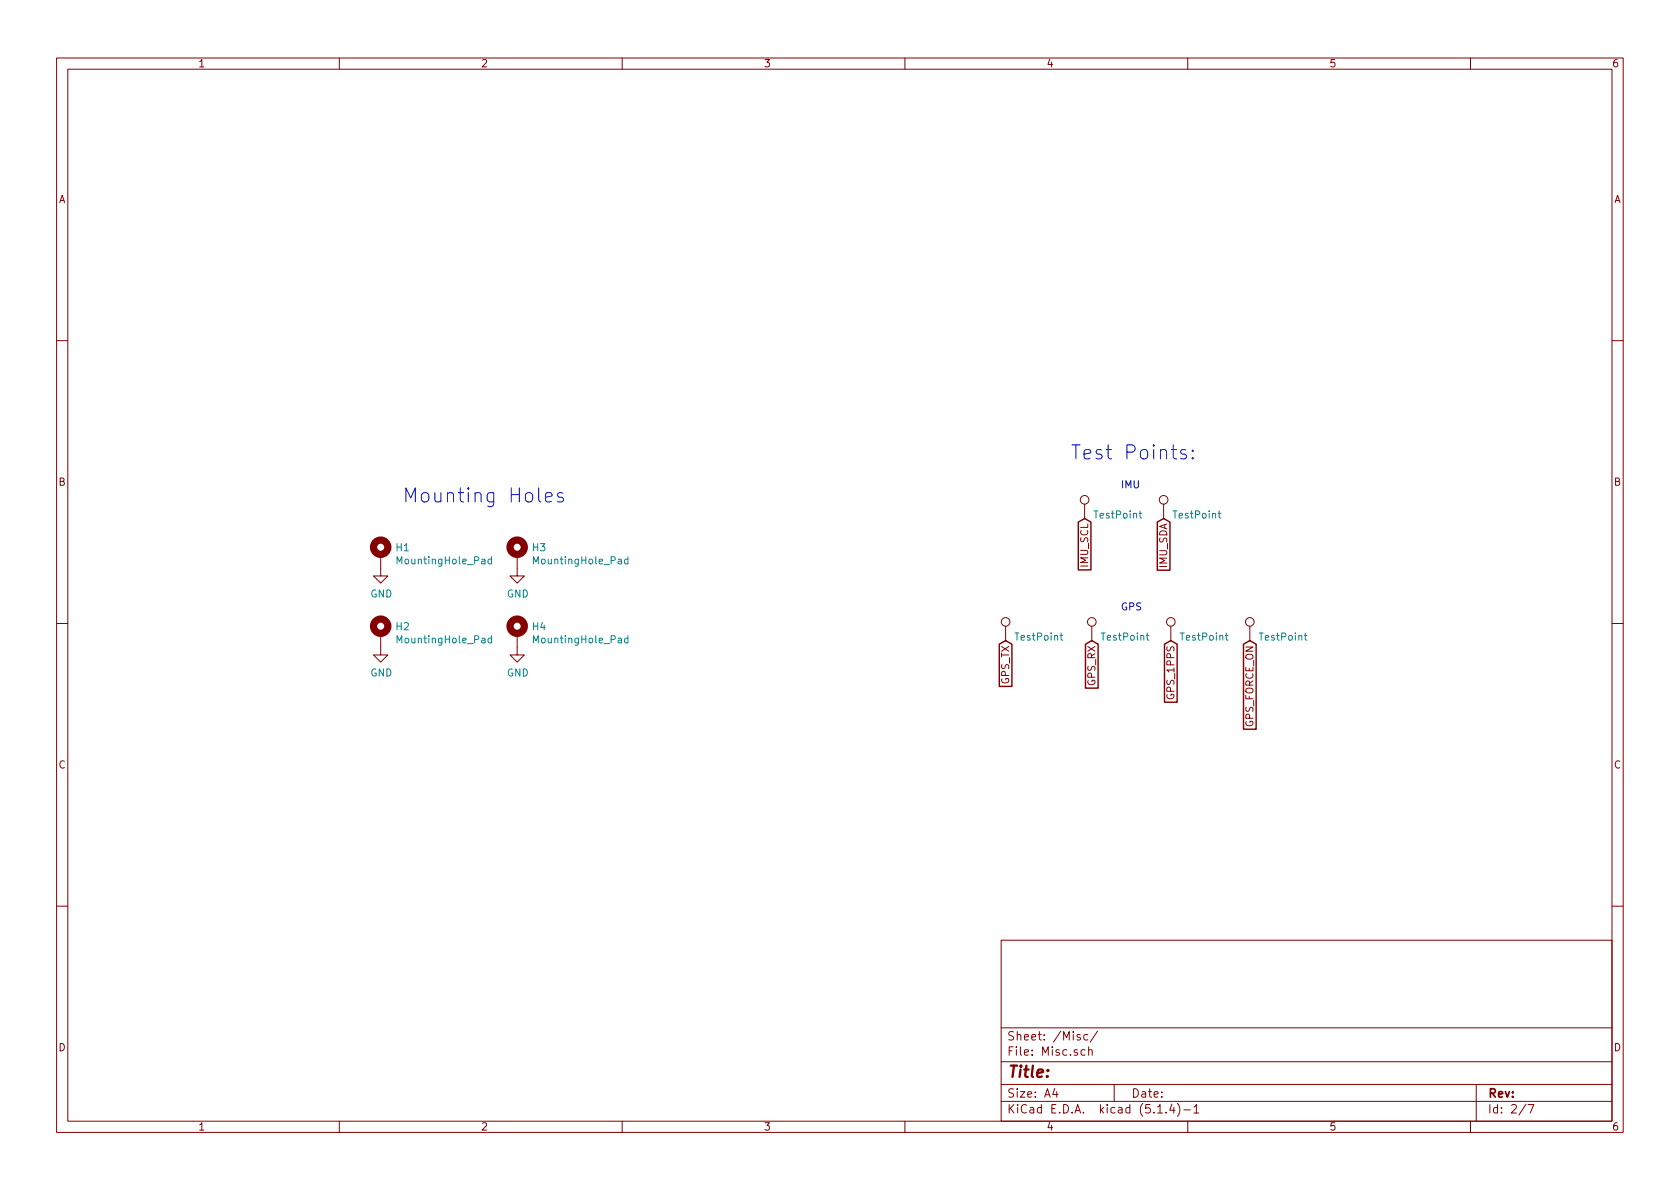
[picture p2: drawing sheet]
<svg xmlns="http://www.w3.org/2000/svg" width="297mm" height="210mm" viewBox="0 0 297 210" stroke-linecap="round" stroke-linejoin="round" font-family="sans-serif">
<g fill="none" stroke="#840000" stroke-width=".18">
<path d="M10 10.3h277v189.9h-277zM12 12.2h273v186.1h-273zM60 10.3v1.9M110 10.3v1.9M160 10.3v1.9M210 10.3v1.9M260 10.3v1.9M10 60.2h2M285 60.2h2M67.3 98v3.8h1.3l-1.3 1.3-1.3-1.3h1.3M91.4 98v3.8h1.3l-1.3 1.3-1.2-1.3h1.2M191.8 89.1v2.6"/>
<path d="M205.7 89.1v2.6M10 110.3h2M67.3 112v3.8h1.3l-1.3 1.3-1.3-1.3h1.3M91.4 112v3.8h1.3l-1.3 1.3-1.2-1.3h1.2M177.8 110.7v2.6M193 110.7v2.6M207 110.7v2.6M221 110.7v2.6M285 110.3h2M10 160.2h2M177 166.3h108v32h-108zM285 160.2h2"/>
<path d="M60 198.3v1.9M110 198.3v1.9M160 198.3v1.9M177 194.8h108M177 191.8h108M177 187.8h108M177 181.8h108M186.5 192.5l-.4 1h1M186.8 193v1M191 183l-.4-.1-.2 .2 .1 .3 .5 .1v.3h-.6M191.8 185.7l-.4-.1-.3 .3 .1 .6 .2 .1 .4-.1M192.3 183l-.4-.1-.3 .3 .1 .6 .2 .1 .4-.1"/>
<path d="M192.5 185.7l.2-.1 .4 .1v.9M192.5 185.1v1.5M194.1 182.3l-1.3 2M197 191.8v3M204.7 196.8h.8M206.2 196.7v.1M207.2 195.2l-.4 1.1h.9M207.5 195.8v1M208.2 195.1a1.71 1.71 0 0 1 0 2.3M209.3 196.3h1.2M210 198.3v1.9M211.1 195.8l.4-.5v1.5"/>
<path d="M211.1 196.8h.9M260 198.3v1.9M261 191.8v6.5M269.8 195.2l-1.2 2M270.2 195.3h1l-.6 1.5"/>
<circle cx="191.8" cy="88.4" r=".76"/>
<circle cx="205.7" cy="88.4" r=".76"/>
<circle cx="177.8" cy="110" r=".76"/>
<circle cx="193" cy="110" r=".76"/>
<circle cx="207" cy="110" r=".76"/>
<circle cx="221" cy="110" r=".76"/>
</g>
<g fill="none" stroke="#840000" stroke-width="1.3">
<circle cx="67.3" cy="96.8" r="1.27"/>
<circle cx="91.4" cy="96.8" r="1.27"/>
<circle cx="67.3" cy="110.7" r="1.27"/>
<circle cx="91.4" cy="110.7" r="1.27"/>
</g>
<g fill="none" stroke="#008484" stroke-width=".18">
<path d="M86.9 98.9h-.4l-.2 .2 .1 .6h.5M86.9 98.4v1.3M111 98.9h-.3l-.3 .2 .1 .6h.5M111 98.4v1.3M201.4 90.8h.5M201.6 90.3v1.1l.3 .2M215.4 90.8h.4M215.5 90.3v1.1l.3 .2M86.9 112.9l-.4-.1-.2 .3 .1 .5h.5M86.9 112.4v1.3M111 112.9l-.3-.1-.3 .3 .1 .5h.5M111 112.4v1.3"/>
<path d="M187.4 112.4h.5M187.6 111.9v1.1l.3 .2M202.7 112.4h.4M202.8 111.9v1.1l.3 .2M216.6 112.4h.5M216.8 111.9v1.1l.3 .2M230.6 112.4h.5M230.8 111.9v1.1l.3 .2"/>
</g>
<path d="M190.7 92.3l1.1-.6 1.1 .6v8.5h-2.2zM204.6 92.3l1.1-.6 1.2 .6v8.5h-2.3zM176.7 113.9l1.1-.6 1.1 .6v7.5h-2.2zM191.9 113.9l1.1-.6 1.2 .6v7.8h-2.3zM205.9 113.9l1.1-.6 1.1 .6v10.3h-2.2zM219.9 113.9l1.1-.6 1.1 .6v15.1h-2.2z" fill="none" stroke="#840000" stroke-width=".25"/>
<path d="M209.7 79.6l-.6-.1-.2 .1-.2 .3 .2 .3 .8 .2 .1 .3-.1 .3-.3 .1-.7-.1M210.9 79.6l.1 .1-.1 .2-.2-.2 .2-.1v.3M96.4 87.9l1.2-.2-.1-.5-.7-.1-.3 .1-.1 .3 .1 1.1 .3 .2 .7-.2M99.5 87.2l-.6-.1-.2 .1-.1 .3 .1 .3 .8 .3 .1 .2-.1 .3-.2 .2-.7-.2M210.9 80.9l.1 .1-.1 .1-.2-.1 .2-.1v.2" fill="none" stroke="#0000c2" stroke-width=".18"/>
<g font-size="3.5" fill="#0000c2">
<text x="189.2" y="81.3">Test Points:</text>
<text x="71.1" y="88.9">Mounting Holes</text>
</g>
<text font-size="2.8" fill="#840000" x="178" y="190.5">Title:</text>
<g font-size="2.1" fill="#840000">
<text x="178" y="184">Sheet: /Misc/</text>
<text x="178" y="186.7">File: Misc.sch</text>
<text x="178" y="196.9">KiCad E.D.A. kicad (5.1.4)-1</text>
<text x="178" y="194.1">Size: A4</text>
<text x="200" y="194.1">Date:</text>
<text x="263" y="194.1">Rev:</text>
<text x="263" y="196.9">Id: 2/7</text>
</g>
<g font-size="1.8" fill="#840000">
<text x="35" y="11.9">1</text>
<text x="85" y="11.9">2</text>
<text x="135" y="11.9">3</text>
<text x="185" y="11.9">4</text>
<text x="235" y="11.9">5</text>
<text x="285" y="11.9">6</text>
<text x="10.4" y="35.9">A</text>
<text x="285.4" y="35.9">A</text>
<text x="10.4" y="85.9">B</text>
<text x="285.4" y="85.9">B</text>
<text x="192.4" y="100.2" transform="rotate(-90 192.4 100.2)">IMU_SCL</text>
<text x="206.4" y="100.4" transform="rotate(-90 206.4 100.4)">IMU_SDA</text>
<text x="178.4" y="121.1" transform="rotate(-90 178.4 121.1)">GPS_TX</text>
<text x="193.7" y="121.3" transform="rotate(-90 193.7 121.3)">GPS_RX</text>
<text x="207.6" y="123.3" transform="rotate(-90 207.6 123.3)">GPS_1PPS</text>
<text x="221.6" y="128.6" transform="rotate(-90 221.6 128.6)">GPS_FORCE_ON</text>
<text x="10.4" y="135.9">C</text>
<text x="285.4" y="135.9">C</text>
<text x="10.4" y="185.9">D</text>
<text x="285.4" y="185.9">D</text>
<text x="35" y="199.9">1</text>
<text x="85" y="199.9">2</text>
<text x="135" y="199.9">3</text>
<text x="185" y="199.9">4</text>
<text x="235" y="199.9">5</text>
<text x="285" y="199.9">6</text>
</g>
<g font-size="1.8" fill="#0000c2">
<text x="198.1" y="86.4">IMU</text>
<text x="198.1" y="107.9">GPS</text>
</g>
<g font-size="1.8" fill="#008484">
<text x="193.6" y="91.7">TestPoint</text>
<text x="207.6" y="91.7">TestPoint</text>
<text x="70.1" y="97.5">H1</text>
<text x="70.6" y="99.8">MountingHole_Pad</text>
<text x="94.2" y="97.5">H3</text>
<text x="94.7" y="99.8">MountingHole_Pad</text>
<text x="65.5" y="105.7">GND</text>
<text x="89.6" y="105.7">GND</text>
<text x="70.1" y="111.4">H2</text>
<text x="70.6" y="113.8">MountingHole_Pad</text>
<text x="94.2" y="111.4">H4</text>
<text x="94.7" y="113.8">MountingHole_Pad</text>
<text x="179.7" y="113.3">TestPoint</text>
<text x="194.9" y="113.3">TestPoint</text>
<text x="208.9" y="113.3">TestPoint</text>
<text x="222.9" y="113.3">TestPoint</text>
<text x="65.5" y="119.6">GND</text>
<text x="89.6" y="119.6">GND</text>
</g>
</svg>
